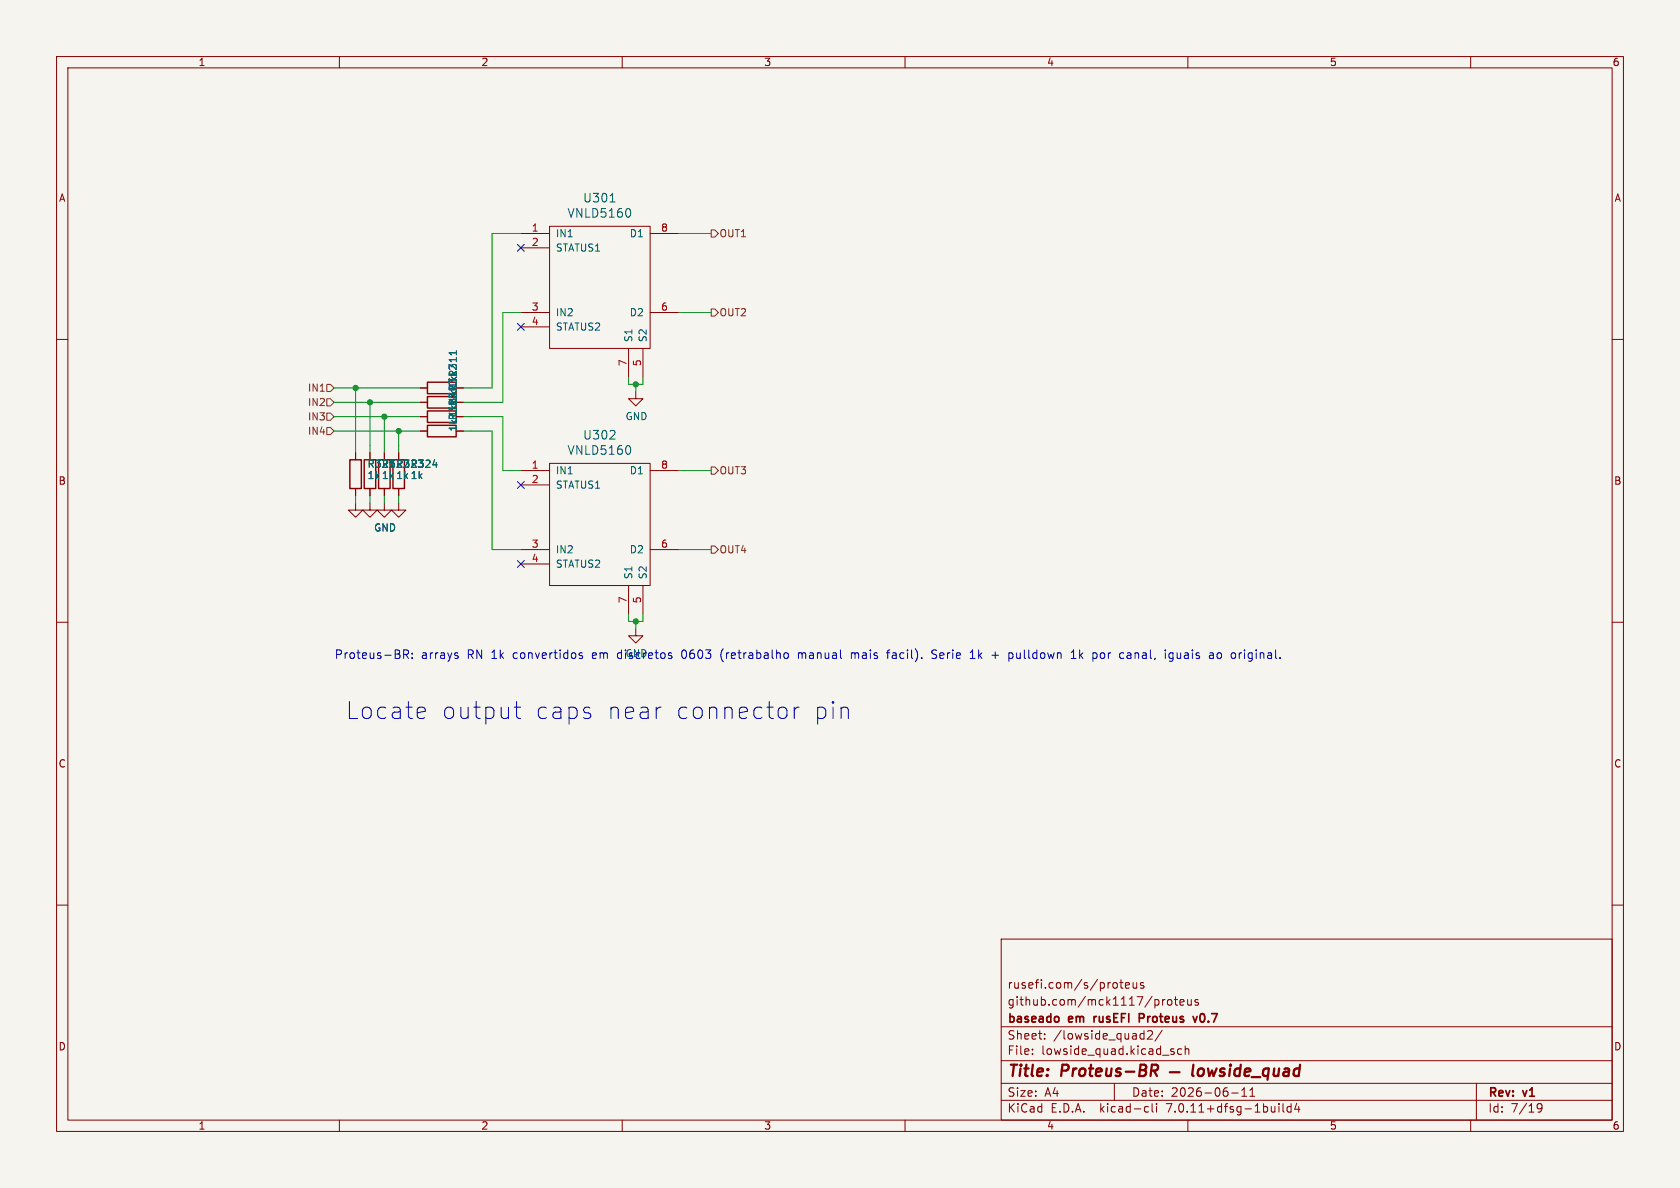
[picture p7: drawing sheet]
<svg xmlns="http://www.w3.org/2000/svg" width="297mm" height="210mm" viewBox="0 0 297 210" stroke-linecap="round" stroke-linejoin="round" font-family="sans-serif">
<path d="M0 0h297v210h-297z" fill="#f5f4ef" stroke="#f5f4ef" stroke-width=".18"/>
<g fill="none" stroke="#840000" stroke-width=".18">
<path d="M10 10h277v190h-277zM12 12h273v186h-273zM60 10v2M110 10v2M160 10v2M210 10v2M260 10v2M10 60h2M92.1 41.3h5.1M92.1 43.8h5.1M92.1 55.2h5.1M92.1 57.8h5.1"/>
<path d="M97.2 40h17.7v21.6h-17.7zM114.9 41.3h5.1M114.9 55.2h5.1M285 60h2M74.3 73.7h1.3M74.3 68.6h1.3M74.3 71.1h1.3M74.3 76.2h1.3M80.6 73.7h1.3M80.6 68.6h1.3M80.6 71.1h1.3M80.6 76.2h1.3"/>
<path d="M111.1 61.6v5.1M112.4 69.2v1.3h1.3l-1.3 1.3-1.3-1.3h1.3M113.7 61.6v5.1M62.9 88.9v1.3h1.2l-1.2 1.2-1.3-1.2h1.3M62.9 80v1.3M62.9 86.4v1.2M65.4 88.9v1.3h1.3l-1.3 1.2-1.3-1.2h1.3M65.4 80v1.3M65.4 86.4v1.2M67.9 88.9v1.3h1.3l-1.3 1.2-1.2-1.2h1.2M67.9 80v1.3M67.9 86.4v1.2"/>
<path d="M70.5 88.9v1.3h1.3l-1.3 1.2-1.3-1.2h1.3M70.5 80v1.3M70.5 86.4v1.2M92.1 83.2h5.1M92.1 85.7h5.1M92.1 97.2h5.1M92.1 99.7h5.1M97.2 81.9h17.7v21.6h-17.7zM114.9 83.2h5.1M114.9 97.2h5.1M10 110h2M111.1 103.5v5.1"/>
<path d="M112.4 111.1v1.3h1.3l-1.3 1.3-1.3-1.3h1.3M113.7 103.5v5.1M285 110h2M10 160h2M285 160h2M177 166h108v32h-108zM197.5 173.8v.8M198 173.7h.5M198.2 173.2v1.3l.3 .2M199 174.2l.7-.1-.1-.3-.4-.1-.2 .2v.7h.6M200.3 173.7l.1 .9 .3 .1 .3-.1M201 173.7v1"/>
<path d="M202.2 173.8l-.4-.1-.2 .2 .1 .2 .5 .2v.3h-.6M205.5 176.7v1M206 176.7l-.3 .1-.2 .2M206.5 176.8l.4-.1 .3 .3v.4l-.3 .3-.4-.1-.1-.2v-.4zM207.6 176.7h.6M207.8 176.2v1.3l.4 .2M208.6 177.2l.7-.1-.1-.3-.4-.1-.2 .2 .1 .7h.5M210 176.7v.9l.4 .1 .2-.1M210.6 176.7v1M211.8 176.8l-.3-.1-.3 .2 .1 .2 .5 .2v.3h-.6M60 198v2M110 198v2"/>
<path d="M160 198v2M177 194.5h108M177 191.5h108M177 187.5h108M177 181.5h108M182.5 186.3v.1M182.5 185.5v.1M184.7 183.6v.1M184.7 182.8v.1M197 191.5v3M201.8 182.7l.4 .1M202.2 182.2v1.5"/>
<path d="M202.2 183.6l-.4 .1M202.6 195.6l.4 .1M202.9 182.3l.6-.1 .2 .1v.3l-.9 1.1h.9M203 196.5l-.4 .1M203.7 195.1v1.3l.2 .2M204.5 195.1v.1M204.5 195.6v1M205.5 182.1l-1.3 2M207.2 185.9l.3 .1 .1 .2-.2 .2h-.3M207.2 185.4l.3 .1M208.9 185.5l-.4-.1-.3 .3v.4l.1 .2h.6M209.5 185.5l.2-.1 .4 .1 .1 .9"/>
<path d="M209.5 184.9v1.5M210 198v2M217.7 193.2h1.2M219.5 193.8h.9M219.5 192.7l.5-.4v1.5M221 193.8h.8M221 192.7l.4-.4v1.5M226.1 195.1v.1M226.1 195.6v1M226.8 195.1v1.3l.2 .2M228.2 195.7l-.4-.1-.3 .3v.4l.2 .2h.5M228.2 195.1v1.5"/>
<path d="M229.2 195l-.3 1.1h.9M229.6 195.6v1M260 198v2M261 191.5v6.5M271.7 195.4l.3-.3 .5 .1a.99 .99 0 0 1-.3 1.4h-.3M271.7 195.7l.3 .3h.5l.1-.3"/>
</g>
<g fill="none" stroke="#840000" stroke-width=".4">
<path d="M203.6 188.2l1 .1a.58 .58 0 0 1-.3 1h-.8M204 189.3l.5 .9M206.8 189.5h1.7M211 188.2l-.2 1.7 .2 .3M211.9 189.1a.52 .52 0 0 1 .5-.2 .52 .52 0 0 1 .4 .4v.5a.55 .55 0 0 1-.5 .4 .55 .55 0 0 1-.6-.4zM213.6 188.9l.2 1.3 .5-.9 .2 .9 .6-1.3M216.5 189a.49 .49 0 0 0-.8 .3l.1 .1 .4 .1 .3 .3-.1 .3-.2 .1-.6-.1M217.5 188.9l-.2 1.3M217.6 188.2l-.1 .2M217.6 188.2l-.2 .1 .1 .1M217.6 188.2v.1l-.1 .1M219.3 189a.66 .66 0 0 0-1 .3l-.1 .5 .2 .3 .1 .1 .6-.1"/>
<path d="M219.4 188.2l-.3 2M220.1 189.5l.9-.1v-.4l-.2-.1-.6 .1-.2 .9 .3 .3 .5-.1M221.3 190.4h1.5M224.3 189a.66 .66 0 0 0-1 .3v.5l.1 .3 .2 .1 .6-.1M224.3 188.9l-.2 2M225.3 188.9l-.1 1.2a.57 .57 0 0 0 .8-.1M226.1 188.9l-.1 1.3M227.1 189l.2-.1 .5 .1v1.2M227.9 189.4h-.7a.4 .4 0 0 0-.3 .4 .4 .4 0 0 0 .2 .4l.7-.1M229.7 189a.66 .66 0 0 0-.9 .3l-.1 .5 .1 .3 .2 .1 .6-.1M229.8 188.2l-.2 2"/>
</g>
<path d="M187.1 179.8v.7M193.4 179.7v1M193.5 179.8l-.1 .2M202.1 179.3l-.7-.1v1.5M202.1 179.9l-.7 .1M210.9 179.7l.4 1 .3-1M212.2 179.5v.9" fill="none" stroke="#840000" stroke-width=".3"/>
<path d="M75.6 72.6h5v2.1h-5zM75.6 67.6h5v2h-5zM75.6 70.1h5v2h-5zM75.6 75.2h5v2h-5zM61.8 81.3h2.1v5.1h-2.1zM64.4 81.3h2v5.1h-2zM66.9 81.3h2.1v5.1h-2.1zM69.5 81.3h2v5.1h-2z" fill="none" stroke="#840000" stroke-width=".25"/>
<path d="M107.9 35.7h.8M111.3 36.9l.2 .5-.2 .9M80.7 62v.7M107.8 77.6h.9M108.7 76.2v.5M111.3 78.8l.2 .6-.2 .8M76.5 82.2h.8" fill="none" stroke="#006464" stroke-width=".18"/>
<path d="M125.7 40.6h.7l.6 .7-.6 .6h-.7zM125.7 54.6h.7l.6 .6-.6 .7h-.7zM57.8 67.9h.6l.7 .7-.7 .6h-.6zM57.8 70.5h.6l.7 .6-.7 .7h-.6zM57.8 73h.6l.7 .7-.7 .6h-.6zM57.8 75.6h.6l.7 .6-.7 .6h-.6zM125.7 82.6h.7l.6 .6-.6 .6h-.7zM125.7 96.5h.7l.6 .7-.6 .6h-.7z" fill="none" stroke="#725600" stroke-width=".18"/>
<g fill="none" stroke="#0000c2" stroke-width=".18">
<path d="M71.4 115.7l.7-.1 .1-.2v-.4l-.3-.1h-.5v1.5M71.7 115.7l.5 .7M72.9 116.3v.1M72.9 115.5v.1M80.8 115.9l.2 .2-.2 .3M80.8 115.4l.1 .1M102.9 115.5l-.3-.1-.2 .2v.2l.5 .2v.3h-.5M118.7 116v.3M120.6 115.2v.9M127.7 115l-.3 .7 .3 1M138.9 115.4l.3 .1 .2 .2-.1 .6-.4 .1M141.2 115.4v1"/>
<path d="M141.6 115.4l-.4 .1M150.5 115.4v1M151.1 115.5l-.4-.1-.2 .1M156.7 115.4h.6M157.3 114.9l-.4 .2v1.3M165.6 115l-.6-.1-.2 .1v.5l.6 .3 .2 .3-.3 .3-.6-.1M171.5 116.4h.9M171.7 115.3l.2-.4v1.5M175.4 115.8h1.1M178.9 115.5l.2 .2v.4l-.2 .2M189.4 116.4h.8M189.4 115.3l.4-.4v1.5"/>
<path d="M190.9 114.9v1.5M191.4 115.4l-.5 .6M195 115.4l-.3 .1-.2 .2 .1 .6 .4 .1M199.3 115.5h.6M199.8 115.8h-.4a.29 .29 0 0 0-.2 .3 .29 .29 0 0 0 .2 .3h.4M207.4 115.5l-.5-.1-.2 .3v.4l.1 .2h.6M207.4 115.4v1.2l-.3 .3-.4-.1M215.9 115.7l-.2-.3-.4 .1-.1 .2v.4l.1 .2 .4 .1 .2-.3M74.8 125l.2 .2 .2 .5-1.4 .3M75 126.9l-.2 .1M90.9 125h1.1M91.3 124v2.6l.2 .3 .5 .1"/>
<path d="M104.3 126.2l.1 .2-.1 .5M116.6 125h.3M138.1 125a.81 .81 0 0 1 1 .6v.8a.81 .81 0 0 1-1 .6M140.4 125v2M141.3 125a.76 .76 0 0 0-.9 .6M149.5 125l.3 .2 .2 .2v1.6"/>
</g>
<g fill="none" stroke="#009600" stroke-width=".18">
<path d="M92.1 41.3h-5.1v27.3h-5.1M92.1 55.2h-3.2v15.9h-7M120 55.2h5.7M120 41.3h5.7M59.1 73.7h15.2M59.1 68.6h15.2M59.1 71.1h15.2M59.1 76.2h15.2M62.9 68.6v11.4M65.4 71.1v8.9M67.9 73.7v6.3M70.5 76.2v3.8"/>
<path d="M81.9 73.7h7v9.5h3.2M81.9 76.2h5.1v21h5.1M111.1 66.7v1.2h2.6v-1.2M112.4 67.9v1.3M62.9 87.6v1.3M65.4 87.6v1.3M67.9 87.6v1.3M70.5 87.6v1.3M120 97.2h5.7M120 83.2h5.7M111.1 108.6v1.3h2.6v-1.3M112.4 109.9v1.2"/>
</g>
<path d="M91.5 43.2l1.2 1.2M91.5 57.2l1.2 1.2M92.7 43.2l-1.2 1.2M92.7 57.2l-1.2 1.2M91.5 99.1l1.2 1.2M91.5 85.1l1.2 1.2M92.7 99.1l-1.2 1.2M92.7 85.1l-1.2 1.2" fill="none" stroke="#000084" stroke-width=".18"/>
<g fill="#009600" stroke="#009600" stroke-width=".18">
<circle cx="67.9" cy="73.7" r=".46"/>
<circle cx="112.4" cy="109.9" r=".46"/>
<circle cx="112.4" cy="67.9" r=".46"/>
<circle cx="65.4" cy="71.1" r=".46"/>
<circle cx="62.9" cy="68.6" r=".46"/>
<circle cx="70.5" cy="76.2" r=".46"/>
</g>
<g font-size="4.2" fill="#0000c2">
<text x="61" y="127.4">Locate</text>
<text x="77.8" y="127.4">output</text>
<text x="94.2" y="127.4">caps</text>
<text x="106.8" y="127.4">near</text>
<text x="118.8" y="127.4">connector</text>
<text x="143" y="127.4">pin</text>
</g>
<g font-size="2.8" fill="#840000">
<text x="178" y="190.9">Title:</text>
<text x="187.7" y="190.9">Proteus-BR</text>
</g>
<g font-size="2.1" fill="#006464">
<text x="103" y="36">U301</text>
<text x="100.2" y="38.7">VNLD5160</text>
<text x="103" y="77.9">U302</text>
<text x="100.2" y="80.6">VNLD5160</text>
</g>
<g font-size="2.1" fill="#0000c2">
<text x="59.1" y="116.6">Proteus-BR:</text>
<text x="74.4" y="116.6">arrays</text>
<text x="82.7" y="116.6">RN 1k</text>
<text x="91" y="116.6">convertidos</text>
<text x="105.1" y="116.6">em</text>
<text x="109.7" y="116.6">discretos</text>
<text x="121.2" y="116.6">0603</text>
<text x="128.2" y="116.6">(retrabalho</text>
<text x="142.1" y="116.6">manual</text>
<text x="151.6" y="116.6">mais</text>
<text x="158.2" y="116.6">facil).</text>
<text x="166.2" y="116.6">Serie</text>
<text x="173.2" y="116.6">1k</text>
<text x="177.1" y="116.6">+</text>
<text x="180.3" y="116.6">pulldown</text>
<text x="191.5" y="116.6">1k</text>
<text x="195.4" y="116.6">por</text>
<text x="200.4" y="116.6">canal,</text>
<text x="208.5" y="116.6">iguais</text>
<text x="216.6" y="116.6">ao</text>
<text x="220.6" y="116.6">original.</text>
</g>
<g font-size="2.1" fill="#840000">
<text x="178" y="178">github.com/mck1117/proteus</text>
<text x="178" y="175">rusefi.com/s/proteus</text>
<text x="178" y="184">Sheet:</text>
<text x="178" y="181.2">baseado</text>
<text x="186.2" y="184">/lowside_quad2/</text>
<text x="189" y="181.2">em</text>
<text x="194.1" y="181.2">rusEFI</text>
<text x="202.7" y="181.2">Proteus</text>
<text x="212.9" y="181.2">v0.7</text>
<text x="178" y="186.7">File:</text>
<text x="184.1" y="186.7">lowside_quad.kicad_sch</text>
<text x="178" y="196.9">KiCad</text>
<text x="178" y="194.1">Size:</text>
<text x="184.7" y="194.1">A4</text>
<text x="185.7" y="196.9">E.D.A.</text>
<text x="194.6" y="196.9">kicad-cli</text>
<text x="200" y="194.1">Date:</text>
<text x="206.5" y="196.9">7.0.11+dfsg-1build4</text>
<text x="207" y="194.1">2026-06-11</text>
<text x="263" y="194.3">Rev:</text>
<text x="263" y="196.9">Id:</text>
<text x="267.1" y="196.9">7/19</text>
<text x="269.4" y="194.3">v1</text>
</g>
<g font-size="1.8" fill="#840000">
<text x="35" y="11.9">1</text>
<text x="85" y="11.9">2</text>
<text x="135" y="11.9">3</text>
<text x="185" y="11.9">4</text>
<text x="235" y="11.9">5</text>
<text x="285" y="11.9">6</text>
<text x="10.3" y="35.9">A</text>
<text x="285.3" y="35.9">A</text>
<text x="10.3" y="85.9">B</text>
<text x="285.3" y="85.9">B</text>
<text x="10.3" y="135.9">C</text>
<text x="285.3" y="135.9">C</text>
<text x="10.3" y="185.9">D</text>
<text x="285.3" y="185.9">D</text>
<text x="35" y="199.9">1</text>
<text x="85" y="199.9">2</text>
<text x="135" y="199.9">3</text>
<text x="185" y="199.9">4</text>
<text x="235" y="199.9">5</text>
<text x="285" y="199.9">6</text>
</g>
<g font-size="1.8" fill="#a90000">
<text x="93.9" y="41">1</text>
<text x="116.8" y="41">8</text>
<text x="93.9" y="43.6">2</text>
<text x="93.9" y="55">3</text>
<text x="93.9" y="57.5">4</text>
<text x="116.8" y="55">6</text>
<text x="110.9" y="64.8" transform="rotate(-90 110.9 64.8)">7</text>
<text x="113.4" y="64.8" transform="rotate(-90 113.4 64.8)">5</text>
<text x="93.9" y="82.9">1</text>
<text x="116.8" y="82.9">8</text>
<text x="93.9" y="85.5">2</text>
<text x="93.9" y="96.9">3</text>
<text x="93.9" y="99.4">4</text>
<text x="116.8" y="96.9">6</text>
<text x="110.9" y="106.8" transform="rotate(-90 110.9 106.8)">7</text>
<text x="113.4" y="106.8" transform="rotate(-90 113.4 106.8)">5</text>
</g>
<g font-size="1.8" fill="#006464">
<text x="98.2" y="42.1">IN1</text>
<text x="98.2" y="44.7">STATUS1</text>
<text x="111.2" y="42.1">D1</text>
<text x="98.2" y="56.1">IN2</text>
<text x="98.2" y="58.6">STATUS2</text>
<text x="111.2" y="56.1">D2</text>
<text x="112" y="60.6" transform="rotate(-90 112 60.6)">S1</text>
<text x="114.5" y="60.6" transform="rotate(-90 114.5 60.6)">S2</text>
<text x="81" y="71.3" transform="rotate(-90 81 71.3)">1kR312</text>
<text x="81" y="68.8" transform="rotate(-90 81 68.8)">1kR311</text>
<text x="81" y="76.4" transform="rotate(-90 81 76.4)">1kR314</text>
<text x="81" y="73.9" transform="rotate(-90 81 73.9)">1kR313</text>
<text x="110.5" y="74.5">GND</text>
<text x="64.9" y="82.9">R321</text>
<text x="67.4" y="82.9">R322</text>
<text x="70" y="82.9">R323</text>
<text x="72.5" y="82.9">R324</text>
<text x="64.9" y="84.9">1k</text>
<text x="67.4" y="84.9">1k</text>
<text x="70" y="84.9">1k</text>
<text x="72.5" y="84.9">1k</text>
<text x="98.2" y="84">IN1</text>
<text x="98.2" y="86.6">STATUS1</text>
<text x="111.2" y="84">D1</text>
<text x="66" y="94.2">GND</text>
<text x="98.2" y="98">IN2</text>
<text x="98.2" y="100.6">STATUS2</text>
<text x="111.2" y="98">D2</text>
<text x="112" y="102.5" transform="rotate(-90 112 102.5)">S1</text>
<text x="114.5" y="102.5" transform="rotate(-90 114.5 102.5)">S2</text>
</g>
<g font-size="1.8" fill="#725600">
<text x="127.1" y="42.1">OUT1</text>
<text x="127.1" y="56.1">OUT2</text>
<text x="54.3" y="69.4">IN1</text>
<text x="54.3" y="72">IN2</text>
<text x="54.3" y="74.5">IN3</text>
<text x="54.3" y="77.1">IN4</text>
<text x="127.1" y="84">OUT3</text>
<text x="127.1" y="98">OUT4</text>
</g>
<text font-size="1.8" fill="#0000c2" x="110.5" y="116.4">GND</text>
</svg>
